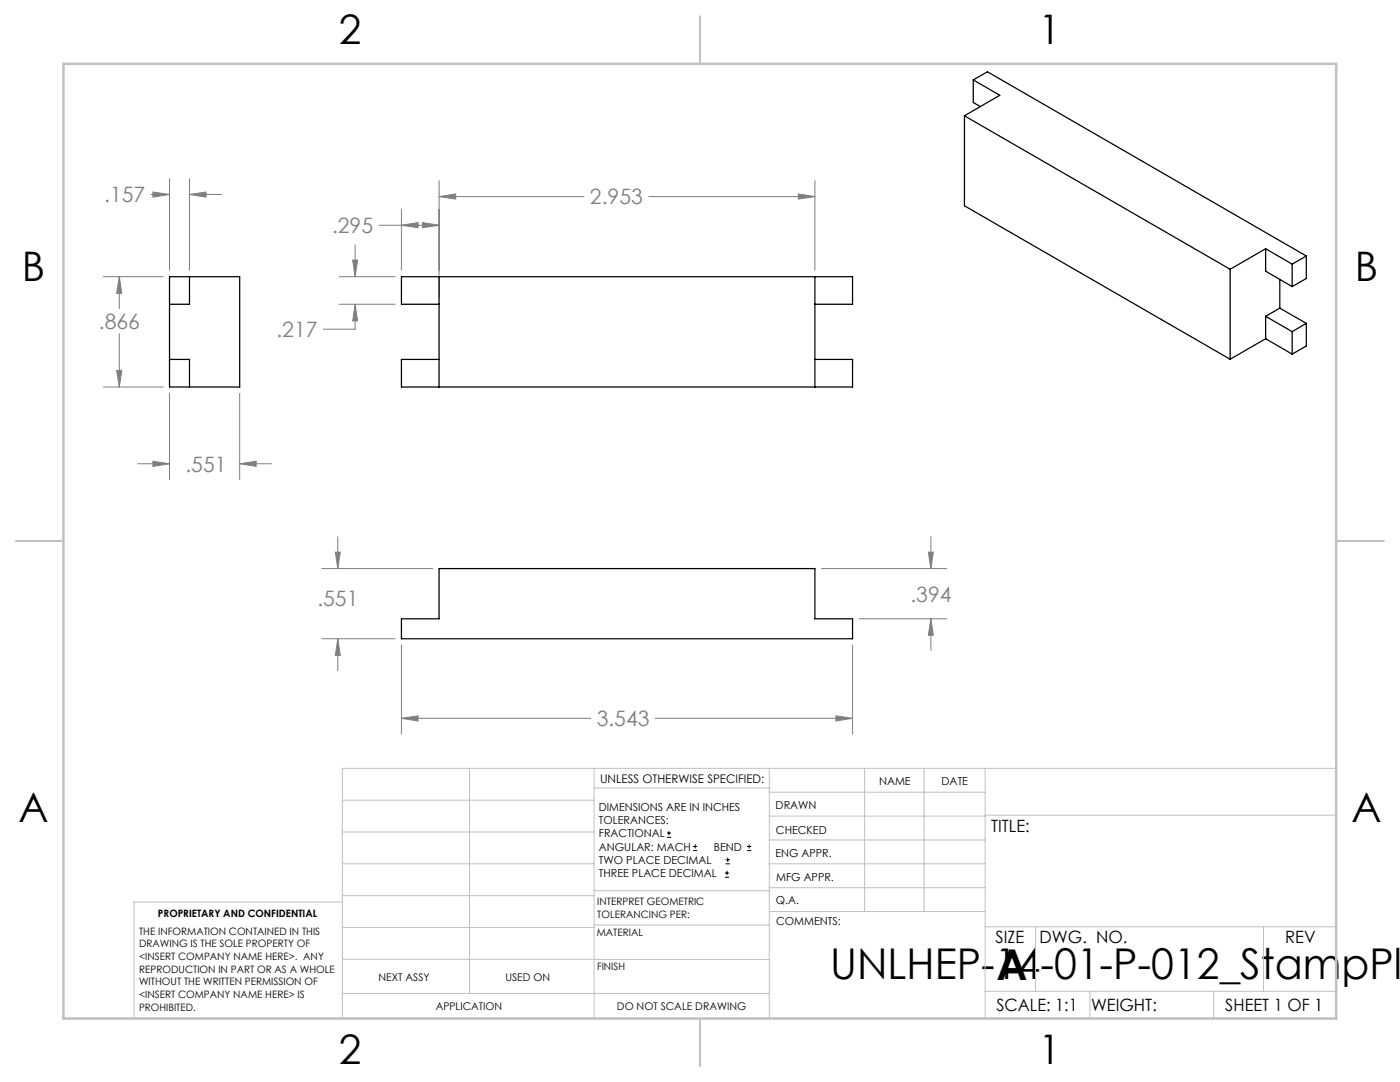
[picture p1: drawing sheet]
<svg xmlns="http://www.w3.org/2000/svg" width="279mm" height="216mm" viewBox="0 0 279 216" stroke-linecap="round" stroke-linejoin="round" font-family="sans-serif">
<g fill="none" stroke="#000" stroke-width=".2">
<path d="M133.1 167.1h.8M133.1 166.2h.8M133.5 165.8v.9M138.3 169.7h.8M138.3 168.9h.8M138.7 168.5v.8M144.7 175h.8M144.7 174.2h.8M144.8 172.4h.9M144.8 171.6h.9M145.1 173.8v.8M145.2 171.1v.9"/>
<path d="M149.1 169.7h.8M149.1 168.9h.8M149.5 168.5v.8"/>
</g>
<g fill="none" stroke="#808080" stroke-width=".2">
<path d="M30.1 38.8h3.7M30.5 38.3l3.3 .5-3.3 .5zM33.8 35.6v18.3M37.8 38.8l3.3-.5v1zM37.8 35.6v18.3M37.8 38.8h6.4M87.6 39.2l3.3-.5v1zM87.6 36.1v23.3M87.6 39.2h29M129.5 39.2h33.1M159.3 38.7l3.3 .5-3.3 .5zM162.6 36.1v17.8"/>
<path d="M20.6 55.2h12M23.8 55.2l.5 3.3h-1zM23.8 55.2v6.4M67.7 55.2h11.1M70.4 51.9h1l-.5 3.3zM70.9 48.9v6.3M75.6 44.9h12M80.1 44.9l3.3-.5v1zM80.1 41.8v12.1M84.3 44.4l3.3 .5-3.3 .5zM20.6 77.2h12M23.3 73.9h1l-.5 3.3z"/>
<path d="M23.8 66.6v10.6M33.8 78.5v17.2M47.8 78.5v17.2M67.7 60.7h11.1M70.9 60.7l.5 3.3h-1zM70.9 60.7v5h-6.4M27.5 92.5h6.3M30.5 92l3.3 .5-3.3 .6zM47.8 92.5l3.3-.5v1.1zM47.8 92.5h6.4M64.2 113.5h22.2M66.9 110.2h1l-.5 3.3z"/>
<path d="M67.4 107.1v6.4M163.9 113.5h25M185.3 110.2h1l-.5 3.3zM185.8 107.1v6.4M64.2 127.5h14.6M67.4 127.5l.5 3.3h-1zM67.4 127.5v6.3M80.1 128.7v17.8M170.1 128.7v17.8M171.4 123.5h17.5M185.8 123.5l.5 3.3h-1zM185.8 123.5v6.3"/>
<path d="M80.1 143.3l3.3-.5v1.1zM80.1 143.3h37.8M130.8 143.3h39.3M166.8 142.8l3.3 .5-3.3 .6z"/>
</g>
<g fill="none" stroke="#c0c0c0" stroke-width=".2">
<path d="M68.3 159.7h50.3M93.7 153.3v44.9M118.6 153.3v49.9M118.6 157.2h34.9M153.5 153.3v49.9M153.5 158.1h43.1M172.5 153.3v28.6M184.4 153.3v28.6M196.6 153.3v49.9M266.7 153.3h-198.4v49.9M68.3 178.7h50.3M68.3 172.4h50.3"/>
<path d="M68.3 166h50.3M68.3 180h-41.6v23.2M118.6 177.7h35M153.5 167.6h43.1M153.5 162.8h43.1M153.5 172.4h43.1M153.5 177.1h43.1M196.6 162.7h70.1M68.3 198.2h85.2M68.3 191.4l85.2 .1M68.3 185.1h50.3M118.6 184.6h35"/>
<path d="M153.6 181.9h43M196.6 197.8h70.1M196.6 184.9h70.1M206.7 184.9v12.9M217.5 197.8v5.4M242.2 197.8v5.4M252.2 184.9v12.9"/>
</g>
<path d="M139.7 3.2v9.5M3.1 107.9h9.6M266.7 107.9h9.5M139.7 203.2v9.6" fill="none" stroke="#c0c0c0" stroke-width=".25"/>
<path d="M12.7 12.7h254v190.5h-254z" fill="none" stroke="#c0c0c0" stroke-width=".5"/>
<path d="M87.6 39.2l3.3-.5v1zM159.3 38.7l3.3 .5-3.3 .5zM80.1 44.9l3.3-.5v1zM84.3 44.4l3.3 .5-3.3 .5zM70.4 51.9h1l-.5 3.3zM70.9 60.7l.5 3.3h-1zM80.1 143.3l3.3-.5v1.1zM166.8 142.8l3.3 .5-3.3 .6zM185.8 123.5l.5 3.3h-1zM185.3 110.2h1l-.5 3.3zM67.4 127.5l.5 3.3h-1zM66.9 110.2h1l-.5 3.3zM23.3 73.9h1l-.5 3.3zM23.8 55.2l.5 3.3h-1zM30.5 92l3.3 .5-3.3 .6zM47.8 92.5l3.3-.5v1.1zM37.8 38.8l3.3-.5v1zM30.5 38.3l3.3 .5-3.3 .5z" fill="#808080"/>
<g fill="none" stroke="#000" stroke-width=".25">
<path d="M194.2 15.9l5.3 3.1-7 4.1M194.2 15.9l2.9-1.6 63.6 36.8M194.2 15.9v4.6l1.5 .8M192.5 23.1l53 30.6M192.5 23.1v18l53 30.6M33.8 55.2h14v22h-14zM37.8 55.2v5.5h-4M87.6 55.2v22M162.6 55.2v22M245.5 53.7v18M252.6 49.6l5.3 3.1M252.6 49.6l-7.1 4.1"/>
<path d="M252.6 49.6v4.5l5.3 3.1M255.4 55.8v5.7M257.9 52.7v4.5M260.7 51.1l-2.8 1.6M260.7 51.1v4.5l-2.8 1.6M33.8 71.7h4v5.5M87.6 71.7h-7.5v5.5h90v-5.5h-7.5M87.6 60.7h-7.5v-5.5h90v5.5h-7.5M252.6 63.1v4.5M252.6 67.6l-7.1 4.1M252.6 63.1l5.3 3.1M252.6 67.6l5.3 3.1"/>
<path d="M255.4 61.5l-2.8 1.6M255.4 61.5l5.3 3M257.9 66.2v4.5M260.7 64.5v4.5l-2.8 1.7M260.7 64.5l-2.8 1.7M87.6 113.5h75v10h7.5v4h-90v-4h7.5z"/>
</g>
<g font-size="8.5">
<text x="165.7" y="195.4">UNLHEP-14-01-P-012_StampPla</text>
<text x="198.9" y="195.5">A</text>
</g>
<g font-size="8.1">
<text x="67.6" y="8.9">2</text>
<text x="207.3" y="8.9">1</text>
<text x="4.4" y="56.2">B</text>
<text x="270.4" y="56.2">B</text>
<text x="3.7" y="164.1">A</text>
<text x="269.7" y="164.1">A</text>
<text x="67.6" y="212.4">2</text>
<text x="207.3" y="212.4">1</text>
</g>
<g font-size="4.2" fill="#808080">
<text x="20.8" y="40.4">.157</text>
<text x="117.7" y="40.8">2.953</text>
<text x="66.3" y="46.5">.295</text>
<text x="19.7" y="65.7">.866</text>
<text x="55.2" y="67.3">.217</text>
<text x="37" y="94.1">.551</text>
<text x="63.3" y="121">.551</text>
<text x="181.7" y="120.2">.394</text>
<text x="119.1" y="144.9">3.543</text>
</g>
<g font-size="3.4">
<text x="197.8" y="166">TITLE:</text>
<text x="198.7" y="188.1">SIZE</text>
<text x="207.5" y="188.1">DWG. NO.</text>
<text x="256.5" y="188.2">REV</text>
<text x="198.8" y="201.7">SCALE: 1:1</text>
<text x="217.7" y="201.8">WEIGHT:</text>
<text x="244.5" y="201.7">SHEET 1 OF 1</text>
</g>
<text font-size="2.4" x="119.8" y="156.2">UNLESS OTHERWISE SPECIFIED:</text>
<g font-size="2.2">
<text x="119.5" y="161.8">DIMENSIONS ARE IN INCHES</text>
<text x="154.8" y="161.4">DRAWN</text>
<text x="175.4" y="156.6">NAME</text>
<text x="187.9" y="156.7">DATE</text>
<text x="119.5" y="164.4">TOLERANCES:</text>
<text x="119.5" y="167.1">FRACTIONAL</text>
<text x="154.9" y="166.3">CHECKED</text>
<text x="119.5" y="169.7">ANGULAR: MACH</text>
<text x="119.5" y="172.4">TWO PLACE DECIMAL</text>
<text x="142.5" y="169.7">BEND</text>
<text x="154.8" y="171">ENG APPR.</text>
<text x="119.5" y="175">THREE PLACE DECIMAL</text>
<text x="154.9" y="175.7">MFG APPR.</text>
<text x="154.9" y="180.4">Q.A.</text>
<text x="154.9" y="184.6">COMMENTS:</text>
</g>
<g font-size="2.1">
<text x="75.5" y="195.7">NEXT ASSY</text>
<text x="100.9" y="195.7">USED ON</text>
<text x="86.9" y="201.5">APPLICATION</text>
<text x="123.1" y="201.6">DO NOT SCALE DRAWING</text>
</g>
<g font-size="2">
<text x="31.5" y="182.9">PROPRIETARY AND CONFIDENTIAL</text>
<text x="119.2" y="180.6">INTERPRET GEOMETRIC</text>
<text x="119.2" y="183.1">TOLERANCING PER:</text>
<text x="27.8" y="186.5">THE INFORMATION CONTAINED IN THIS</text>
<text x="27.8" y="189">DRAWING IS THE SOLE PROPERTY OF</text>
<text x="27.8" y="191.6">&lt;INSERT COMPANY NAME HERE&gt;. ANY</text>
<text x="119.1" y="186.7">MATERIAL</text>
<text x="27.8" y="194.1">REPRODUCTION IN PART OR AS A WHOLE</text>
<text x="27.8" y="196.6">WITHOUT THE WRITTEN PERMISSION OF</text>
<text x="119.1" y="193.5">FINISH</text>
<text x="27.8" y="199.1">&lt;INSERT COMPANY NAME HERE&gt; IS</text>
<text x="27.8" y="201.7">PROHIBITED.</text>
</g>
</svg>
